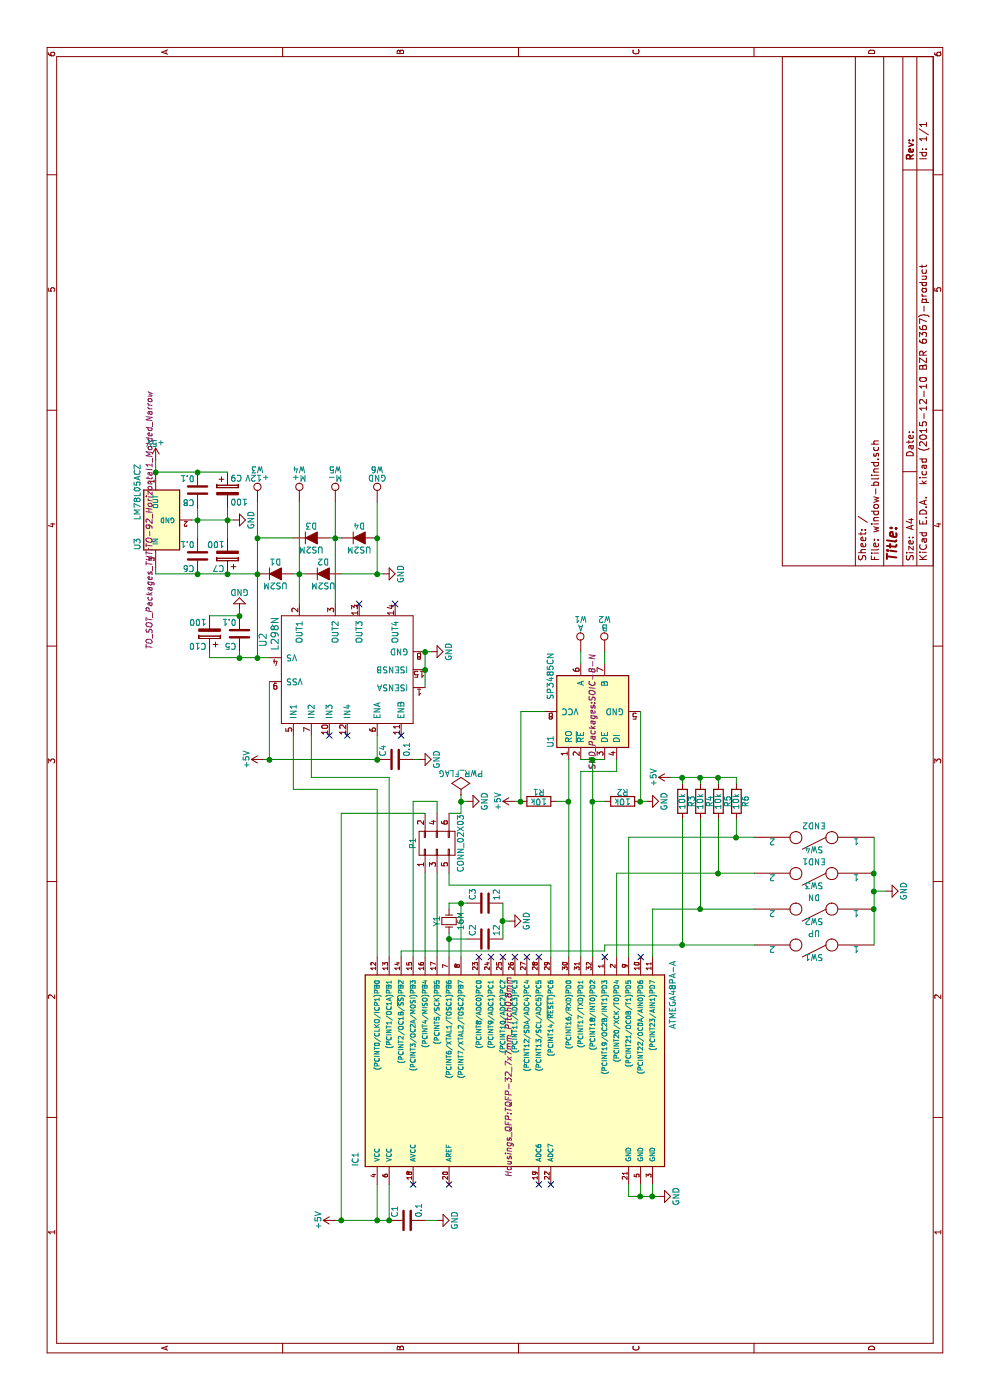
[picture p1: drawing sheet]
EESchema Schematic File Version 2
LIBS:power
LIBS:device
LIBS:transistors
LIBS:conn
LIBS:linear
LIBS:regul
LIBS:74xx
LIBS:cmos4000
LIBS:adc-dac
LIBS:memory
LIBS:xilinx
LIBS:microcontrollers
LIBS:dsp
LIBS:microchip
LIBS:analog_switches
LIBS:motorola
LIBS:texas
LIBS:intel
LIBS:audio
LIBS:interface
LIBS:digital-audio
LIBS:philips
LIBS:display
LIBS:cypress
LIBS:siliconi
LIBS:opto
LIBS:atmel
LIBS:contrib
LIBS:valves
LIBS:w_analog
LIBS:window-blind-cache
EELAYER 25 0
EELAYER END
$Descr A4 11693 8268
encoding utf-8
Sheet 1 1
Title ""
Date ""
Rev ""
Comp ""
Comment1 ""
Comment2 ""
Comment3 ""
Comment4 ""
$EndDescr
$Comp
L ATMEGA48PA-A IC1
U 1 1
P 2700 4250
F 0 "IC1" H 1950 5500 50  0000 L BNN
F 1 "ATMEGA48PA-A" H 3100 2850 50  0000 L BNN
F 2 "Housings_QFP:TQFP-32_7x7mm_Pitch0.8mm" H 2700 4250 50  0000 C CIN
F 3 "" H 2700 4250 50  0000 C CNN
	1    2700 4250
	1    0    0    -1  
$EndComp
$Comp
L GND #PWR6
U 1 1
P 5000 3900
F 0 "#PWR6" H 5000 3650 50  0001 C CNN
F 1 "GND" H 5000 3750 50  0000 C CNN
F 2 "" H 5000 3900 50  0000 C CNN
F 3 "" H 5000 3900 50  0000 C CNN
	1    5000 3900
	1    0    0    -1  
$EndComp
$Comp
L PWR_FLAG #FLG1
U 1 1
P 5050 3850
F 0 "#FLG1" H 5050 3945 50  0001 C CNN
F 1 "PWR_FLAG" H 5050 4030 50  0000 C CNN
F 2 "" H 5050 3850 50  0000 C CNN
F 3 "" H 5050 3850 50  0000 C CNN
	1    5050 3850
	0    1    1    0   
$EndComp
$Comp
L C C1
U 1 1
P 1500 3400
F 0 "C1" H 1525 3500 50  0000 L CNN
F 1 "0.1" H 1525 3300 50  0000 L CNN
F 2 "Capacitors_SMD:C_1206_HandSoldering" H 1538 3250 50  0001 C CNN
F 3 "" H 1500 3400 50  0000 C CNN
	1    1500 3400
	1    0    0    -1  
$EndComp
$Comp
L GND #PWR2
U 1 1
P 1500 3650
F 0 "#PWR2" H 1500 3400 50  0001 C CNN
F 1 "GND" H 1500 3500 50  0000 C CNN
F 2 "" H 1500 3650 50  0000 C CNN
F 3 "" H 1500 3650 50  0000 C CNN
	1    1500 3650
	1    0    0    -1  
$EndComp
$Comp
L L298N U2
U 1 1
P 6100 2900
F 0 "U2" H 6350 3600 60  0000 C CNN
F 1 "L298N" H 6400 3500 60  0000 C CNN
F 2 "TO_SOT_Packages_THT:Multiwatt_15_Vertical" H 6100 2900 60  0001 C CNN
F 3 "" H 6100 2900 60  0000 C CNN
	1    6100 2900
	1    0    0    -1  
$EndComp
$Comp
L C C4
U 1 1
P 5350 3300
F 0 "C4" H 5375 3400 50  0000 L CNN
F 1 "0.1" H 5375 3200 50  0000 L CNN
F 2 "Capacitors_SMD:C_1206_HandSoldering" H 5388 3150 50  0001 C CNN
F 3 "" H 5350 3300 50  0000 C CNN
	1    5350 3300
	1    0    0    -1  
$EndComp
$Comp
L GND #PWR11
U 1 1
P 5350 3500
F 0 "#PWR11" H 5350 3250 50  0001 C CNN
F 1 "GND" H 5350 3350 50  0000 C CNN
F 2 "" H 5350 3500 50  0000 C CNN
F 3 "" H 5350 3500 50  0000 C CNN
	1    5350 3500
	1    0    0    -1  
$EndComp
$Comp
L +5V #PWR10
U 1 1
P 5350 2200
F 0 "#PWR10" H 5350 2050 50  0001 C CNN
F 1 "+5V" H 5350 2340 50  0000 C CNN
F 2 "" H 5350 2200 50  0000 C CNN
F 3 "" H 5350 2200 50  0000 C CNN
	1    5350 2200
	1    0    0    -1  
$EndComp
$Comp
L C C5
U 1 1
P 6400 2000
F 0 "C5" H 6425 2100 50  0000 L CNN
F 1 "0.1" H 6425 1900 50  0000 L CNN
F 2 "Capacitors_SMD:C_1206_HandSoldering" H 6438 1850 50  0001 C CNN
F 3 "" H 6400 2000 50  0000 C CNN
	1    6400 2000
	0    -1   -1   0   
$EndComp
$Comp
L GND #PWR13
U 1 1
P 6600 2000
F 0 "#PWR13" H 6600 1750 50  0001 C CNN
F 1 "GND" H 6600 1850 50  0000 C CNN
F 2 "" H 6600 2000 50  0000 C CNN
F 3 "" H 6600 2000 50  0000 C CNN
	1    6600 2000
	0    -1   -1   0   
$EndComp
$Comp
L +5V #PWR1
U 1 1
P 1500 2800
F 0 "#PWR1" H 1500 2650 50  0001 C CNN
F 1 "+5V" H 1500 2940 50  0000 C CNN
F 2 "" H 1500 2800 50  0000 C CNN
F 3 "" H 1500 2800 50  0000 C CNN
	1    1500 2800
	1    0    0    -1  
$EndComp
NoConn ~ 5550 3350
$Comp
L GND #PWR12
U 1 1
P 6250 3600
F 0 "#PWR12" H 6250 3350 50  0001 C CNN
F 1 "GND" H 6250 3450 50  0000 C CNN
F 2 "" H 6250 3600 50  0000 C CNN
F 3 "" H 6250 3600 50  0000 C CNN
	1    6250 3600
	1    0    0    -1  
$EndComp
NoConn ~ 5550 2750
NoConn ~ 5550 2900
NoConn ~ 6650 3000
NoConn ~ 6650 3300
$Comp
L GND #PWR3
U 1 1
P 1700 5500
F 0 "#PWR3" H 1700 5250 50  0001 C CNN
F 1 "GND" H 1700 5350 50  0000 C CNN
F 2 "" H 1700 5500 50  0000 C CNN
F 3 "" H 1700 5500 50  0000 C CNN
	1    1700 5500
	1    0    0    -1  
$EndComp
NoConn ~ 1800 4500
NoConn ~ 1800 4600
NoConn ~ 1800 3750
NoConn ~ 1800 3450
$Comp
L D D1
U 1 1
P 6900 2300
F 0 "D1" H 6900 2400 50  0000 C CNN
F 1 "US2M" H 6900 2200 50  0000 C CNN
F 2 "DO-214AA(SMB):DO-214AA(SMB)" H 6900 2300 50  0001 C CNN
F 3 "" H 6900 2300 50  0000 C CNN
	1    6900 2300
	0    1    1    0   
$EndComp
$Comp
L D D2
U 1 1
P 6900 2700
F 0 "D2" H 6900 2800 50  0000 C CNN
F 1 "US2M" H 6900 2600 50  0000 C CNN
F 2 "DO-214AA(SMB):DO-214AA(SMB)" H 6900 2700 50  0001 C CNN
F 3 "" H 6900 2700 50  0000 C CNN
	1    6900 2700
	0    1    1    0   
$EndComp
$Comp
L D D3
U 1 1
P 7200 2600
F 0 "D3" H 7200 2700 50  0000 C CNN
F 1 "US2M" H 7200 2500 50  0000 C CNN
F 2 "DO-214AA(SMB):DO-214AA(SMB)" H 7200 2600 50  0001 C CNN
F 3 "" H 7200 2600 50  0000 C CNN
	1    7200 2600
	0    1    1    0   
$EndComp
$Comp
L D D4
U 1 1
P 7200 3000
F 0 "D4" H 7200 3100 50  0000 C CNN
F 1 "US2M" H 7200 2900 50  0000 C CNN
F 2 "DO-214AA(SMB):DO-214AA(SMB)" H 7200 3000 50  0001 C CNN
F 3 "" H 7200 3000 50  0000 C CNN
	1    7200 3000
	0    1    1    0   
$EndComp
$Comp
L GND #PWR14
U 1 1
P 6900 3200
F 0 "#PWR14" H 6900 2950 50  0001 C CNN
F 1 "GND" H 6900 3050 50  0000 C CNN
F 2 "" H 6900 3200 50  0000 C CNN
F 3 "" H 6900 3200 50  0000 C CNN
	1    6900 3200
	1    0    0    -1  
$EndComp
$Comp
L TEST_1P W4
U 1 1
P 7500 2500
F 0 "W4" H 7500 2770 50  0000 C CNN
F 1 "M+" H 7500 2700 50  0000 C CNN
F 2 "Wire_Pads:SolderWirePad_single_1mmDrill" H 7700 2500 50  0001 C CNN
F 3 "" H 7700 2500 50  0000 C CNN
	1    7500 2500
	0    1    1    0   
$EndComp
$Comp
L TEST_1P W5
U 1 1
P 7500 2800
F 0 "W5" H 7500 3070 50  0000 C CNN
F 1 "M-" H 7500 3000 50  0000 C CNN
F 2 "Wire_Pads:SolderWirePad_single_1mmDrill" H 7700 2800 50  0001 C CNN
F 3 "" H 7700 2800 50  0000 C CNN
	1    7500 2800
	0    1    1    0   
$EndComp
$Comp
L TEST_1P W3
U 1 1
P 7500 2150
F 0 "W3" H 7500 2420 50  0000 C CNN
F 1 "+12V" H 7500 2350 50  0000 C CNN
F 2 "Wire_Pads:SolderWirePad_single_1mmDrill" H 7700 2150 50  0001 C CNN
F 3 "" H 7700 2150 50  0000 C CNN
	1    7500 2150
	0    1    1    0   
$EndComp
$Comp
L TEST_1P W6
U 1 1
P 7500 3150
F 0 "W6" H 7500 3420 50  0000 C CNN
F 1 "GND" H 7500 3350 50  0000 C CNN
F 2 "Wire_Pads:SolderWirePad_single_1mmDrill" H 7700 3150 50  0001 C CNN
F 3 "" H 7700 3150 50  0000 C CNN
	1    7500 3150
	0    1    1    0   
$EndComp
$Comp
L SP3485CN U1
U 1 1
P 5750 4950
F 0 "U1" H 5450 5300 50  0000 L CNN
F 1 "SP3485CN" H 5850 5300 50  0000 L CNN
F 2 "SMD_Packages:SOIC-8-N" H 5750 4950 50  0000 C CIN
F 3 "" H 5750 4950 50  0000 C CNN
	1    5750 4950
	1    0    0    -1  
$EndComp
$Comp
L R R1
U 1 1
P 5000 4500
F 0 "R1" V 5080 4500 50  0000 C CNN
F 1 "10k" V 5000 4500 50  0000 C CNN
F 2 "Resistors_SMD:R_1206_HandSoldering" V 4930 4500 50  0001 C CNN
F 3 "" H 5000 4500 50  0000 C CNN
	1    5000 4500
	1    0    0    -1  
$EndComp
$Comp
L R R2
U 1 1
P 5000 5200
F 0 "R2" V 5080 5200 50  0000 C CNN
F 1 "10k" V 5000 5200 50  0000 C CNN
F 2 "Resistors_SMD:R_1206_HandSoldering" V 4930 5200 50  0001 C CNN
F 3 "" H 5000 5200 50  0000 C CNN
	1    5000 5200
	1    0    0    -1  
$EndComp
$Comp
L +5V #PWR7
U 1 1
P 5000 4300
F 0 "#PWR7" H 5000 4150 50  0001 C CNN
F 1 "+5V" H 5000 4440 50  0000 C CNN
F 2 "" H 5000 4300 50  0000 C CNN
F 3 "" H 5000 4300 50  0000 C CNN
	1    5000 4300
	1    0    0    -1  
$EndComp
$Comp
L GND #PWR8
U 1 1
P 5000 5400
F 0 "#PWR8" H 5000 5150 50  0001 C CNN
F 1 "GND" H 5000 5250 50  0000 C CNN
F 2 "" H 5000 5400 50  0000 C CNN
F 3 "" H 5000 5400 50  0000 C CNN
	1    5000 5400
	1    0    0    -1  
$EndComp
$Comp
L TEST_1P W1
U 1 1
P 6250 4850
F 0 "W1" H 6250 5120 50  0000 C CNN
F 1 "A" H 6250 5050 50  0000 C CNN
F 2 "Wire_Pads:SolderWirePad_single_1mmDrill" H 6450 4850 50  0001 C CNN
F 3 "" H 6450 4850 50  0000 C CNN
	1    6250 4850
	0    1    1    0   
$EndComp
$Comp
L TEST_1P W2
U 1 1
P 6250 5050
F 0 "W2" H 6250 5320 50  0000 C CNN
F 1 "B" H 6250 5250 50  0000 C CNN
F 2 "Wire_Pads:SolderWirePad_single_1mmDrill" H 6450 5050 50  0001 C CNN
F 3 "" H 6450 5050 50  0000 C CNN
	1    6250 5050
	0    1    1    0   
$EndComp
$Comp
L SPST SW1
U 1 1
P 3800 6800
F 0 "SW1" H 3800 6900 50  0000 C CNN
F 1 "UP" H 3800 6700 50  0000 C CNN
F 2 "Buttons_Switches_SMD:SW_SPST_B3S-1000" H 3800 6800 50  0001 C CNN
F 3 "" H 3800 6800 50  0000 C CNN
	1    3800 6800
	0    -1   -1   0   
$EndComp
$Comp
L SPST SW2
U 1 1
P 4100 6800
F 0 "SW2" H 4100 6900 50  0000 C CNN
F 1 "DN" H 4100 6700 50  0000 C CNN
F 2 "Buttons_Switches_SMD:SW_SPST_B3S-1000" H 4100 6800 50  0001 C CNN
F 3 "" H 4100 6800 50  0000 C CNN
	1    4100 6800
	0    -1   -1   0   
$EndComp
$Comp
L SPST SW3
U 1 1
P 4400 6800
F 0 "SW3" H 4400 6900 50  0000 C CNN
F 1 "END1" H 4400 6700 50  0000 C CNN
F 2 "Resistors_ThroughHole:Resistor_Horizontal_RM15mm" H 4400 6800 50  0001 C CNN
F 3 "" H 4400 6800 50  0000 C CNN
	1    4400 6800
	0    -1   -1   0   
$EndComp
$Comp
L SPST SW4
U 1 1
P 4700 6800
F 0 "SW4" H 4700 6900 50  0000 C CNN
F 1 "END2" H 4700 6700 50  0000 C CNN
F 2 "Resistors_ThroughHole:Resistor_Horizontal_RM15mm" H 4700 6800 50  0001 C CNN
F 3 "" H 4700 6800 50  0000 C CNN
	1    4700 6800
	0    -1   -1   0   
$EndComp
$Comp
L GND #PWR5
U 1 1
P 4250 7400
F 0 "#PWR5" H 4250 7150 50  0001 C CNN
F 1 "GND" H 4250 7250 50  0000 C CNN
F 2 "" H 4250 7400 50  0000 C CNN
F 3 "" H 4250 7400 50  0000 C CNN
	1    4250 7400
	1    0    0    -1  
$EndComp
NoConn ~ 3700 5350
NoConn ~ 3700 4000
NoConn ~ 3700 4100
NoConn ~ 3700 4200
NoConn ~ 3700 4300
NoConn ~ 3700 4400
NoConn ~ 3700 4500
$Comp
L LM78L05ACZ U3
U 1 1
P 7350 1350
F 0 "U3" H 7150 1550 50  0000 C CNN
F 1 "LM78L05ACZ" H 7350 1550 50  0000 L CNN
F 2 "TO_SOT_Packages_THT:TO-92_Horizontal1_Molded_Narrow" H 7350 1450 50  0000 C CIN
F 3 "" H 7350 1350 50  0000 C CNN
	1    7350 1350
	1    0    0    -1  
$EndComp
$Comp
L C C6
U 1 1
P 7050 1650
F 0 "C6" H 7075 1750 50  0000 L CNN
F 1 "0.1" H 7075 1550 50  0000 L CNN
F 2 "Capacitors_SMD:C_1206_HandSoldering" H 7088 1500 50  0001 C CNN
F 3 "" H 7050 1650 50  0000 C CNN
	1    7050 1650
	0    -1   -1   0   
$EndComp
$Comp
L CP C7
U 1 1
P 7050 1900
F 0 "C7" H 7075 2000 50  0000 L CNN
F 1 "100" H 7075 1800 50  0000 L CNN
F 2 "Capacitors_Tantalum_SMD:TantalC_SizeD_EIA-7343_HandSoldering" H 7088 1750 50  0001 C CNN
F 3 "" H 7050 1900 50  0000 C CNN
	1    7050 1900
	0    -1   -1   0   
$EndComp
$Comp
L GND #PWR15
U 1 1
P 7350 1950
F 0 "#PWR15" H 7350 1700 50  0001 C CNN
F 1 "GND" H 7350 1800 50  0000 C CNN
F 2 "" H 7350 1950 50  0000 C CNN
F 3 "" H 7350 1950 50  0000 C CNN
	1    7350 1950
	1    0    0    -1  
$EndComp
$Comp
L C C8
U 1 1
P 7600 1650
F 0 "C8" H 7625 1750 50  0000 L CNN
F 1 "0.1" H 7625 1550 50  0000 L CNN
F 2 "Capacitors_SMD:C_1206_HandSoldering" H 7638 1500 50  0001 C CNN
F 3 "" H 7600 1650 50  0000 C CNN
	1    7600 1650
	0    -1   -1   0   
$EndComp
$Comp
L CP C9
U 1 1
P 7600 1900
F 0 "C9" H 7625 2000 50  0000 L CNN
F 1 "100" H 7625 1800 50  0000 L CNN
F 2 "Capacitors_Tantalum_SMD:TantalC_SizeD_EIA-7343_HandSoldering" H 7638 1750 50  0001 C CNN
F 3 "" H 7600 1900 50  0000 C CNN
	1    7600 1900
	0    1    1    0   
$EndComp
$Comp
L +5V #PWR16
U 1 1
P 7850 1300
F 0 "#PWR16" H 7850 1150 50  0001 C CNN
F 1 "+5V" H 7850 1440 50  0000 C CNN
F 2 "" H 7850 1300 50  0000 C CNN
F 3 "" H 7850 1300 50  0000 C CNN
	1    7850 1300
	0    1    1    0   
$EndComp
$Comp
L Crystal_Small Y1
U 1 1
P 4000 3750
F 0 "Y1" H 4000 3850 50  0000 C CNN
F 1 "16M" H 4000 3650 50  0000 C CNN
F 2 "Crystals:Crystal_HC49-SD_SMD" H 4000 3750 50  0001 C CNN
F 3 "" H 4000 3750 50  0000 C CNN
	1    4000 3750
	1    0    0    -1  
$EndComp
$Comp
L C C2
U 1 1
P 3850 4050
F 0 "C2" H 3875 4150 50  0000 L CNN
F 1 "12" H 3875 3950 50  0000 L CNN
F 2 "Capacitors_SMD:C_1206_HandSoldering" H 3888 3900 50  0001 C CNN
F 3 "" H 3850 4050 50  0000 C CNN
	1    3850 4050
	1    0    0    -1  
$EndComp
$Comp
L C C3
U 1 1
P 4150 4050
F 0 "C3" H 4175 4150 50  0000 L CNN
F 1 "12" H 4175 3950 50  0000 L CNN
F 2 "Capacitors_SMD:C_1206_HandSoldering" H 4188 3900 50  0001 C CNN
F 3 "" H 4150 4050 50  0000 C CNN
	1    4150 4050
	1    0    0    -1  
$EndComp
$Comp
L GND #PWR4
U 1 1
P 4000 4250
F 0 "#PWR4" H 4000 4000 50  0001 C CNN
F 1 "GND" H 4000 4100 50  0000 C CNN
F 2 "" H 4000 4250 50  0000 C CNN
F 3 "" H 4000 4250 50  0000 C CNN
	1    4000 4250
	1    0    0    -1  
$EndComp
Wire Wire Line
	4300 4600 3700 4600
Wire Wire Line
	1500 3550 1500 3650
Wire Wire Line
	1500 3250 1800 3250
Wire Wire Line
	1500 2800 1500 3250
Wire Wire Line
	1500 2850 4900 2850
Connection ~ 1500 3250
Wire Wire Line
	1800 3150 1500 3150
Connection ~ 1500 3150
Wire Wire Line
	5350 3150 5550 3150
Wire Wire Line
	5350 3450 5350 3500
Wire Wire Line
	6000 2250 5350 2250
Wire Wire Line
	5350 2200 5350 3150
Connection ~ 5350 3150
Connection ~ 5350 2250
Wire Wire Line
	6550 2000 6600 2000
Connection ~ 1500 2850
Wire Wire Line
	6250 2000 6200 2000
Wire Wire Line
	6250 3550 6250 3600
Wire Wire Line
	3700 3150 5100 3150
Wire Wire Line
	5100 3150 5100 2450
Wire Wire Line
	5100 2450 5550 2450
Wire Wire Line
	3700 3250 5200 3250
Wire Wire Line
	5200 3250 5200 2600
Wire Wire Line
	5200 2600 5550 2600
Wire Wire Line
	5950 3550 6250 3550
Connection ~ 6100 3550
Connection ~ 6250 3550
Wire Wire Line
	1800 5250 1700 5250
Wire Wire Line
	1700 5250 1700 5500
Wire Wire Line
	1800 5350 1700 5350
Connection ~ 1700 5350
Wire Wire Line
	1800 5450 1700 5450
Connection ~ 1700 5450
Wire Wire Line
	6200 2150 7500 2150
Connection ~ 6200 2150
Wire Wire Line
	7200 2150 7200 2450
Connection ~ 6900 2150
Wire Wire Line
	6900 2850 6900 3200
Wire Wire Line
	6900 3150 7500 3150
Connection ~ 6900 3150
Wire Wire Line
	6900 2450 6900 2550
Wire Wire Line
	7200 2750 7200 2850
Wire Wire Line
	6650 2800 7500 2800
Connection ~ 7200 2800
Wire Wire Line
	6650 2500 7500 2500
Connection ~ 6900 2500
Connection ~ 7200 2150
Connection ~ 7200 3150
Wire Wire Line
	3700 4750 5350 4750
Wire Wire Line
	5350 4850 5350 5050
Connection ~ 5350 4950
Wire Wire Line
	3700 4850 5250 4850
Wire Wire Line
	5250 4850 5250 5150
Wire Wire Line
	5250 5150 5350 5150
Wire Wire Line
	5000 4300 5000 4350
Wire Wire Line
	5000 5350 5000 5400
Wire Wire Line
	5000 4650 5000 4750
Connection ~ 5000 4750
Wire Wire Line
	5000 5050 5000 4950
Connection ~ 5000 4950
Wire Wire Line
	5000 4350 5750 4350
Wire Wire Line
	5750 4350 5750 4550
Wire Wire Line
	5750 5350 5000 5350
Connection ~ 5000 4350
Connection ~ 5000 5350
Wire Wire Line
	6150 4850 6250 4850
Wire Wire Line
	6150 5050 6250 5050
Wire Wire Line
	3700 4950 5350 4950
Wire Wire Line
	3800 5050 3800 6300
Wire Wire Line
	3700 5150 4400 5150
Wire Wire Line
	4400 5150 4400 6300
Wire Wire Line
	3700 5250 4700 5250
Wire Wire Line
	4700 5250 4700 6300
Wire Wire Line
	4700 7300 3800 7300
Wire Wire Line
	4250 7400 4250 7300
Connection ~ 4250 7300
Connection ~ 4100 7300
Connection ~ 4400 7300
Wire Wire Line
	6950 1300 6900 1300
Wire Wire Line
	6900 1300 6900 2150
Connection ~ 6900 1650
Connection ~ 6900 1900
Wire Wire Line
	7350 1600 7350 1950
Wire Wire Line
	7200 1650 7450 1650
Connection ~ 7350 1650
Wire Wire Line
	7200 1900 7450 1900
Connection ~ 7350 1900
Connection ~ 7750 1650
Wire Wire Line
	7750 1300 7850 1300
Wire Wire Line
	7750 1900 7750 1300
Connection ~ 7750 1300
Wire Wire Line
	6200 1750 6200 2250
Wire Wire Line
	3700 3750 3900 3750
Wire Wire Line
	4100 3750 4150 3750
Wire Wire Line
	4150 3750 4150 3900
Wire Wire Line
	3700 3850 4150 3850
Connection ~ 4150 3850
Wire Wire Line
	3850 3900 3850 3750
Connection ~ 3850 3750
Wire Wire Line
	3850 4200 4150 4200
Wire Wire Line
	4000 4250 4000 4200
Connection ~ 4000 4200
Wire Wire Line
	3700 3650 4400 3650
Wire Wire Line
	3700 3550 4400 3550
Wire Wire Line
	4900 3850 5050 3850
Wire Wire Line
	5000 3900 5000 3850
Connection ~ 5000 3850
Wire Wire Line
	4900 2850 4900 3550
$Comp
L CP C10
U 1 1
P 6400 1750
F 0 "C10" H 6425 1850 50  0000 L CNN
F 1 "100" H 6425 1650 50  0000 L CNN
F 2 "Capacitors_Tantalum_SMD:TantalC_SizeD_EIA-7343_HandSoldering" H 6438 1600 50  0001 C CNN
F 3 "" H 6400 1750 50  0000 C CNN
	1    6400 1750
	0    -1   -1   0   
$EndComp
Wire Wire Line
	6250 1750 6200 1750
Connection ~ 6200 2000
Wire Wire Line
	6550 1750 6550 2000
Connection ~ 6550 2000
$Comp
L CONN_02X03 P1
U 1 1
P 4650 3650
F 0 "P1" H 4650 3850 50  0000 C CNN
F 1 "CONN_02X03" H 4650 3450 50  0000 C CNN
F 2 "Pin_Headers:Pin_Header_Straight_2x03" H 4650 2450 50  0001 C CNN
F 3 "" H 4650 2450 50  0000 C CNN
	1    4650 3650
	1    0    0    -1  
$EndComp
Wire Wire Line
	3700 3450 5000 3450
Wire Wire Line
	5000 3450 5000 3650
Wire Wire Line
	5000 3650 4900 3650
Wire Wire Line
	4300 4600 4300 3750
Wire Wire Line
	4300 3750 4400 3750
Wire Wire Line
	4900 3850 4900 3750
Wire Wire Line
	3700 5450 4100 5450
Wire Wire Line
	4100 5450 4100 6300
Wire Wire Line
	3700 3350 3750 3350
Wire Wire Line
	3750 3350 3750 5050
Wire Wire Line
	3750 5050 3800 5050
NoConn ~ 3700 5050
$Comp
L R R4
U 1 1
P 5000 5850
F 0 "R4" V 5080 5850 50  0000 C CNN
F 1 "10k" V 5000 5850 50  0000 C CNN
F 2 "Resistors_SMD:R_1206_HandSoldering" V 4930 5850 50  0001 C CNN
F 3 "" H 5000 5850 50  0000 C CNN
	1    5000 5850
	0    1    1    0   
$EndComp
$Comp
L R R5
U 1 1
P 5000 6000
F 0 "R5" V 5080 6000 50  0000 C CNN
F 1 "10k" V 5000 6000 50  0000 C CNN
F 2 "Resistors_SMD:R_1206_HandSoldering" V 4930 6000 50  0001 C CNN
F 3 "" H 5000 6000 50  0000 C CNN
	1    5000 6000
	0    1    1    0   
$EndComp
$Comp
L R R6
U 1 1
P 5000 6150
F 0 "R6" V 5080 6150 50  0000 C CNN
F 1 "10k" V 5000 6150 50  0000 C CNN
F 2 "Resistors_SMD:R_1206_HandSoldering" V 4930 6150 50  0001 C CNN
F 3 "" H 5000 6150 50  0000 C CNN
	1    5000 6150
	0    1    1    0   
$EndComp
$Comp
L R R3
U 1 1
P 5000 5700
F 0 "R3" V 5080 5700 50  0000 C CNN
F 1 "10k" V 5000 5700 50  0000 C CNN
F 2 "Resistors_SMD:R_1206_HandSoldering" V 4930 5700 50  0001 C CNN
F 3 "" H 5000 5700 50  0000 C CNN
	1    5000 5700
	0    1    1    0   
$EndComp
Wire Wire Line
	4850 5700 3800 5700
Connection ~ 3800 5700
Wire Wire Line
	4850 5850 4100 5850
Connection ~ 4100 5850
Wire Wire Line
	4850 6000 4400 6000
Connection ~ 4400 6000
Wire Wire Line
	4850 6150 4700 6150
Connection ~ 4700 6150
$Comp
L +5V #PWR9
U 1 1
P 5200 5600
F 0 "#PWR9" H 5200 5450 50  0001 C CNN
F 1 "+5V" H 5200 5740 50  0000 C CNN
F 2 "" H 5200 5600 50  0000 C CNN
F 3 "" H 5200 5600 50  0000 C CNN
	1    5200 5600
	1    0    0    -1  
$EndComp
Wire Wire Line
	5150 6150 5200 6150
Wire Wire Line
	5200 6150 5200 5600
Wire Wire Line
	5150 5700 5200 5700
Connection ~ 5200 5700
Wire Wire Line
	5150 5850 5200 5850
Connection ~ 5200 5850
Wire Wire Line
	5150 6000 5200 6000
Connection ~ 5200 6000
$EndSCHEMATC
